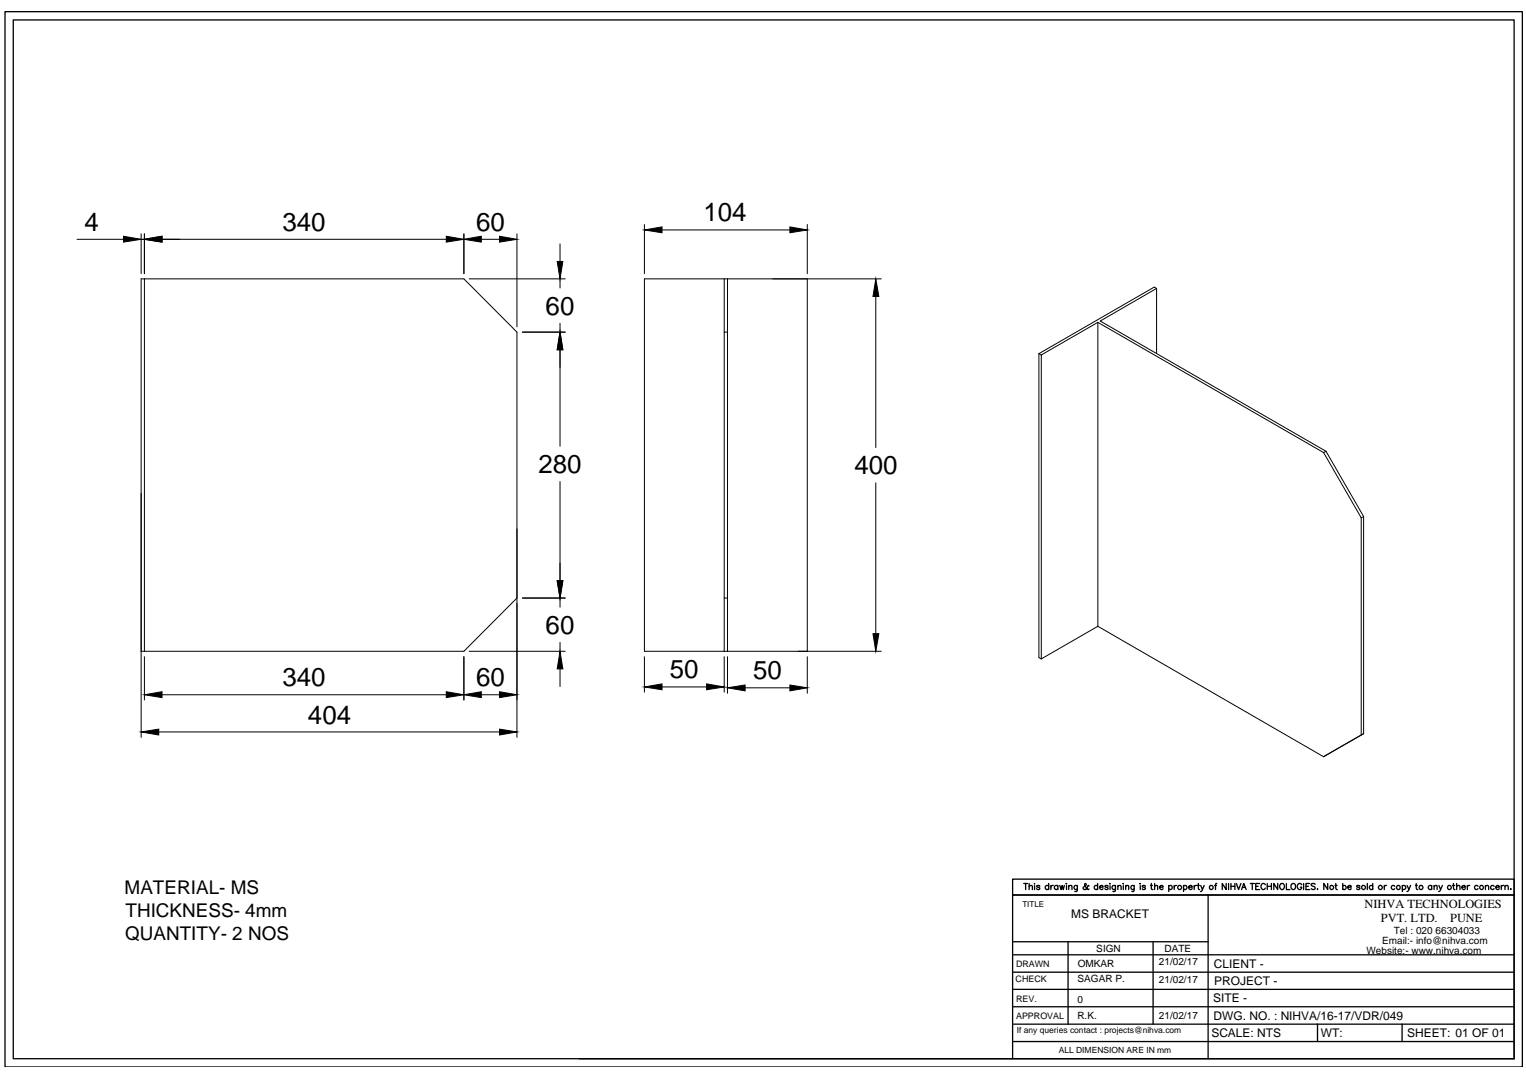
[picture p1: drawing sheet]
<svg xmlns="http://www.w3.org/2000/svg" width="297mm" height="210mm" viewBox="0 0 297 210" stroke-linecap="round" stroke-linejoin="round" font-family="sans-serif">
<!-- layer: 0 -->
<g fill="none" stroke="#000" stroke-width=".19">
<path d="M15 46.6h9M27.5 45.5v7.8M27.5 46.6h.6M28.1 45.5v7.8M28.1 54.3v72.5M31.5 46.6h55.4M90.3 45.5v7.8M91.3 54.3h18.7M93.7 46.6h3.5M100.6 45.5v18.2M109 47.5v3.4M109 54.3v1.8"/>
<path d="M125.4 43.7v9.6M128.9 44.8h24.9M141 54.3v72.5M141.6 54.3v72.5M157.1 43.7v9.6M157.1 54.3v72.5M170.5 57.7v29.5M171.5 54.3h-46.1v72.5h46.1M225.1 56.2l-.4-.3-22.5 13M225.1 56.2l-10.9 6.3 43.9 25.4M225.1 56.2v12.7M101.7 64.7h8.3"/>
<path d="M109 62.9v1.8M109 68.1v18.8M141 64.7h.6M202.2 68.9l.5 .2M202.2 68.9v59.1l.5 .3M202.7 69.1v59.2M213.7 62.8l43.9 25.3M213.7 62.8l-11 6.3M213.7 62.8v59.1M109 93.8v19.3M170.5 94v29.4M257.6 88.1l7.4 12.7"/>
<path d="M258.1 87.9l-.5 .2M258.1 87.9l7.3 12.7M100.6 116.4l-10.3 10.4h-62.8M101.7 116.4h8.3M109 116.4v1.8M141 116.4h.6M265 100.8v42.3M265.4 100.6l-.4 .2M265.4 100.6v42.3M28.1 127.9v8.4M31.5 135.3h55.4M90.3 127.9v8.4"/>
<path d="M91.3 126.8h18.7M93.7 135.3h3.5M109 125.1v1.7M109 130.2v3.5M125.4 127.9v6.9M128.9 133.8h8.6M141 127.9v6.9M141.6 127.9v7.1M145 133.9h8.8M157.1 127.9v7.1M213.7 121.9l43.9 25.4M213.7 121.9l-11 6.4"/>
<path d="M27.5 143.6v-89.3h62.8l10.3 10.4v78.9M30.9 142.5h66.3M265 143.1l-7.4 4.2M265.4 142.9l-.4 .2M265.4 142.9l-7.8 4.4"/>
</g>
<g fill="#000" stroke="#000" stroke-width=".19">
<path d="M24 46l3.5 .6-3.5 .5zM28.1 46.6l3.4-.6v1.1zM86.9 46l3.4 .6-3.4 .5zM90.3 46.6l3.4-.6v1.1zM97.2 46l3.4 .6-3.4 .5zM108.5 50.9h1.1l-.6 3.4zM125.4 44.8l3.5-.6v1.1zM153.8 44.2l3.3 .6-3.3 .5zM170.5 54.3l.6 3.4h-1.2zM109 64.7l.6 3.4h-1.1zM108.5 113.1h1.1l-.6 3.3zM28.1 135.3l3.4-.6v1.1z"/>
<path d="M86.9 134.7l3.4 .6-3.4 .5zM90.3 135.3l3.4-.6v1.1zM97.2 134.7l3.4 .6-3.4 .5zM109 126.8l.6 3.4h-1.1zM125.4 133.8l3.5-.6v1.1zM137.5 133.2l3.5 .6-3.5 .5zM141.6 133.9l3.4-.5v1.1zM153.8 133.4l3.3 .5-3.3 .6zM169.9 123.4h1.2l-.6 3.4zM27.5 142.5l3.4-.5v1.1zM97.2 142l3.4 .5-3.4 .6z"/>
</g>
<g fill="none" stroke="#000" stroke-width=".25">
<path d="M1 2.3h295.3v205.5h-295.3zM2.6 3.9h292.1v202.2h-292.1zM199.3 172h.7M199.6 172v1.2M200.3 172.6l.3-.2 .3 .1 .1 .7M200.3 172v1.2M201.3 172.1h.1M201.4 172.5v.7M202.4 172.6l-.2-.2-.4 .1v.2l.4 .1 .2 .2-.2 .2-.4-.2M204.1 172.6a.38 .38 0 0 0-.5-.1 .38 .38 0 0 0 0 .6 .38 .38 0 0 0 .5-.1M204.1 172v1.2M204.6 172.4v.8"/>
<path d="M205 172.4l-.3 .1-.1 .2M205.9 172.6a.38 .38 0 0 0-.5-.1 .38 .38 0 0 0 0 .6 .38 .38 0 0 0 .5-.1M205.9 172.4v.8M206.3 172.4l.2 .8 .3-.8 .2 .8 .2-.8M207.5 172.1h.1zM207.6 172.5v.7M208 172.6l.3-.2 .3 .1 .1 .7M208 172.4v.8M209.7 172.4v1.1l-.5 .1M209.7 172.6a.38 .38 0 0 0-.5-.1 .38 .38 0 0 0 0 .6 .38 .38 0 0 0 .5-.1M212 172.5h-.2a.63 .63 0 0 1-.9 .6v-.4l.6-.4-.2-.3-.2 .2 .1 .3 .3 .5 .3 .2 .2-.1M213.7 172.6a.38 .38 0 0 0-.6-.1 .38 .38 0 0 0 0 .6 .38 .38 0 0 0 .6-.1"/>
<path d="M213.7 172v1.2M214 172.7h.7a.34 .34 0 0 0-.3-.3 .34 .34 0 0 0-.4 .3l.3 .5 .4-.2M215.7 172.6l-.2-.2-.4 .1v.2l.4 .1 .2 .2-.2 .2-.4-.2M216 172.1h.1M216.1 172.5v.7M217.1 172.4v1.1l-.5 .1M217.1 172.6a.38 .38 0 0 0-.5-.1 .38 .38 0 0 0 0 .6 .38 .38 0 0 0 .5-.1M217.6 172.6l.3-.2 .2 .1 .1 .7M217.6 172.4v.8M218.6 172.1h.1M218.7 172.5v.7M219.1 172.6l.3-.2 .3 .1v.7"/>
<path d="M219.1 172.4v.8M220.8 172.4l-.1 1.1-.4 .1M220.8 172.6a.36 .36 0 0 0-.6-.1 .36 .36 0 0 0 0 .6 .36 .36 0 0 0 .6-.1M221.9 172.1h.1zM222 172.5v.7M223 172.6l-.3-.2-.3 .1v.2l.4 .1 .2 .2-.3 .2-.4-.2M223.9 172.4h.4M224.1 172v1l.1 .1 .2 .1M224.7 172.6l.3-.2 .3 .1v.7M224.7 172v1.2M225.7 172.7h.7a.34 .34 0 0 0-.3-.3 .34 .34 0 0 0-.4 .3l.3 .5 .4-.2M227.5 172.6a.38 .38 0 0 1 .6-.1 .38 .38 0 0 1 0 .6 .38 .38 0 0 1-.6-.1"/>
<path d="M227.5 172.4v1.2M228.6 172.4v.8M229 172.4l-.3 .1-.1 .2M230.4 172.6a.38 .38 0 0 1 .5-.1 .38 .38 0 0 1 0 .6 .38 .38 0 0 1-.5-.1M230.4 172.4v1.2M231.4 172.7h.7a.39 .39 0 0 0-.5-.3 .39 .39 0 0 0-.3 .4 .39 .39 0 0 0 .3 .4l.5-.2M232.5 172.4v.8M232.9 172.4l-.3 .1-.1 .2M233.1 172.4h.4M233.3 172v1l.2 .2M233.7 172.4l.4 .8 .3-.8M234.1 173.2l-.4 .4"/>
<path d="M235.2 174.3v31.8M236.4 172.4h.4M236.9 172l-.3 .1v.1v1M238.7 172v1.2l-.8-1.2v1.2M239.1 172v1.2M239.6 172v1.2M239.6 172.6h.8M240.4 172v1.2M240.7 172l.4 1.2 .5-1.2M241.7 173.2l.4-1.2 .5 1.2M241.9 172.8h.5M243.4 172h.8"/>
<path d="M243.8 172v1.2M244.4 172.6h.5M245.2 172h-.8v1.2h.8M246.3 172.3a.44 .44 0 0 0-.5-.3 .44 .44 0 0 0-.4 .5v.2a.43 .43 0 0 0 .4 .5 .43 .43 0 0 0 .5-.3M246.7 172.6h.8M246.7 172v1.2M247.5 172v1.2M248.7 172v1.2l-.8-1.2v1.2M249.2 172.2l.1-.1a.55 .55 0 0 1 .7 .5 .55 .55 0 0 1-.7 .5l-.2-.4zM250.4 172v1.2h.7M251.5 172.1l.1-.1a.56 .56 0 0 1 .6 .7 .56 .56 0 0 1-.7 .4l-.2-.4v-.4zM253.4 172.3a.44 .44 0 0 0-.5-.3 .44 .44 0 0 0-.4 .5v.2a.43 .43 0 0 0 .4 .5 .43 .43 0 0 0 .5-.5h-.3"/>
<path d="M253.7 172v1.2M254.2 172.6h.5M254.9 172h-.7v1.2h.7M256 172.2l-.3-.2-.5 .2 .1 .2 .5 .2 .2 .3v.1l-.3 .2-.5-.2M256.5 173.1h.1M258.4 172v1.2l-.7-1.2v1.2M259.8 172.4h.5M260 172v1l.3 .2M261.4 172.6a.38 .38 0 0 1 .5-.1 .38 .38 0 0 1 0 .6 .38 .38 0 0 1-.5-.1M261.4 172v1.2M262.3 172.7h.7a.34 .34 0 0 0-.3-.3 .34 .34 0 0 0-.4 .3l.3 .5 .4-.2M264.7 172.6l-.2-.2-.4 .1v.2l.4 .1 .2 .2-.2 .2-.4-.2"/>
<path d="M266.1 172v1.2M267.2 172.6a.38 .38 0 0 0-.6-.1 .38 .38 0 0 0 0 .6 .38 .38 0 0 0 .6-.1M267.2 172v1.2M269.5 172.4v.8M269.9 172.4l-.3 .1-.1 .2M271.5 172.6a.38 .38 0 0 0-.6-.1 .38 .38 0 0 0 0 .6 .38 .38 0 0 0 .6-.1M273 172.6a.38 .38 0 0 1 .5-.1 .38 .38 0 0 1 0 .6 .38 .38 0 0 1-.5-.1M273 172.4v1.2M273.9 172.4l.3 .8 .4-.8M274.2 173.2l-.3 .4M275.5 172.4h.4M275.7 172v1l.3 .2"/>
<path d="M278.7 172.6a.38 .38 0 0 0-.6-.1 .38 .38 0 0 0 0 .6 .38 .38 0 0 0 .6-.1M278.7 172.4v.8M279.1 172.6l.3-.2 .3 .1v.7M279.1 172.4v.8M280.1 172.4l.3 .8 .4-.8M280.4 173.2l-.4 .4M282.7 172.4h.5M282.9 172v1l.3 .2M283.5 172.6l.3-.2 .3 .1 .1 .7M283.5 172v1.2M284.6 172.7h.6a.39 .39 0 0 0-.4-.3 .39 .39 0 0 0-.3 .4 .39 .39 0 0 0 .4 .4l.3-.2M285.6 172.4v.8"/>
<path d="M286.1 172.4l-.3 .1-.2 .2M287.7 172.6a.38 .38 0 0 0-.6-.1 .38 .38 0 0 0 0 .6 .38 .38 0 0 0 .6-.1M289.1 172.6l.3-.2 .3 .1 .1 .7M289.1 172.4v.8M290.8 172.6a.38 .38 0 0 0-.5-.1 .38 .38 0 0 0 0 .6 .38 .38 0 0 0 .5-.1M291.2 172.7h.6a.39 .39 0 0 0-.4-.3 .39 .39 0 0 0-.3 .4 .39 .39 0 0 0 .3 .4l.4-.2M292.2 172.4v.8M292.7 172.4l-.3 .1-.2 .2M292.9 172.6l.3-.2 .3 .1 .1 .7M292.9 172.4v.8M294 173.1h.1zM197.1 196h97.6"/>
<path d="M197.1 192.6h97.6M197.1 189.3h97.6M197.1 185.9h97.6M197.1 183.4h38.1M197.1 199.4h97.6M207.9 183.4v16M224.5 183.4v16M256.5 199.4v3.4M272.9 199.4v3.4M112.7 206.1h182M197.1 206.1v-31.8h97.6h-97.6v-3.1h97.6v34.9M197.1 202.8h97.6"/>
<circle cx="229.6" cy="172.8" r=".39"/>
<circle cx="235.8" cy="172.8" r=".4"/>
<circle cx="259.2" cy="172.8" r=".39"/>
<circle cx="265.4" cy="172.8" r=".4"/>
<circle cx="268.7" cy="172.8" r=".39"/>
<circle cx="272.2" cy="172.8" r=".39"/>
<circle cx="276.6" cy="172.8" r=".39"/>
<circle cx="282.1" cy="172.8" r=".4"/>
<circle cx="288.4" cy="172.8" r=".39"/>
</g>
<g font-size="5">
<text x="16.5" y="45">4</text>
<text x="55" y="44.9">340</text>
<text x="92.7" y="44.9">60</text>
<text x="136.9" y="43.1">104</text>
<text x="106.2" y="61.3">60</text>
<text x="104.8" y="92.1">280</text>
<text x="166.3" y="92.4">400</text>
<text x="106.2" y="123.4">60</text>
<text x="55" y="133.6">340</text>
<text x="92.7" y="133.6">60</text>
<text x="130.4" y="132.1">50</text>
<text x="146.6" y="132.3">50</text>
<text x="59.9" y="140.9">404</text>
</g>
<g font-size="3.7">
<text x="24.3" y="174.1">MATERIAL- MS</text>
<text x="24.4" y="178.6">THICKNESS- 4mm</text>
<text x="24.3" y="183.1">QUANTITY- 2 NOS</text>
</g>
<g font-size="2.4">
<text x="265.6" y="176.9">NIHVA TECHNOLOGIES</text>
<text x="268.8" y="179.5">PVT. LTD.</text>
<text x="282.3" y="179.5">PUNE</text>
</g>
<g font-size="2.3">
<text x="208.5" y="178.7">MS BRACKET</text>
<text x="236.3" y="188.5">CLIENT -</text>
<text x="236.3" y="191.8">PROJECT -</text>
<text x="236.1" y="195.2">SITE -</text>
<text x="235.8" y="201.9">SCALE: NTS</text>
<text x="236.2" y="198.5">DWG. NO. : NIHVA/16-17/VDR/049</text>
<text x="257.1" y="201.9">WT:</text>
<text x="273.9" y="201.9">SHEET: 01 OF 01</text>
</g>
<g font-size="1.9">
<text x="213.4" y="185.4">SIGN</text>
<text x="226.7" y="185.4">DATE</text>
<text x="266" y="185.7">Website:- www.nihva.com</text>
<text x="269" y="183.8">Email:- info@nihva.com</text>
<text x="271.3" y="181.9">Tel : 020 66304033</text>
<text x="209.8" y="191.3">SAGAR P.</text>
<text x="209.8" y="188.4">OMKAR</text>
<text x="225.6" y="187.9">21/02/17</text>
<text x="225.6" y="191.3">21/02/17</text>
<text x="209.7" y="195.2">0</text>
<text x="209.7" y="198.4">R.K.</text>
<text x="225.6" y="198.4">21/02/17</text>
</g>
<g font-size="1.7">
<text x="197.7" y="191.3">CHECK</text>
<text x="197.8" y="188.3">DRAWN</text>
<text x="197.8" y="195.1">REV.</text>
<text x="197.8" y="198.4">APPROVAL</text>
<text x="197.9" y="201.1">If any queries contact : projects@nihva.com</text>
<text x="206.1" y="205">ALL DIMENSION ARE IN mm</text>
</g>
<text font-size="1.6" x="199" y="176.6">TITLE</text>
</svg>
